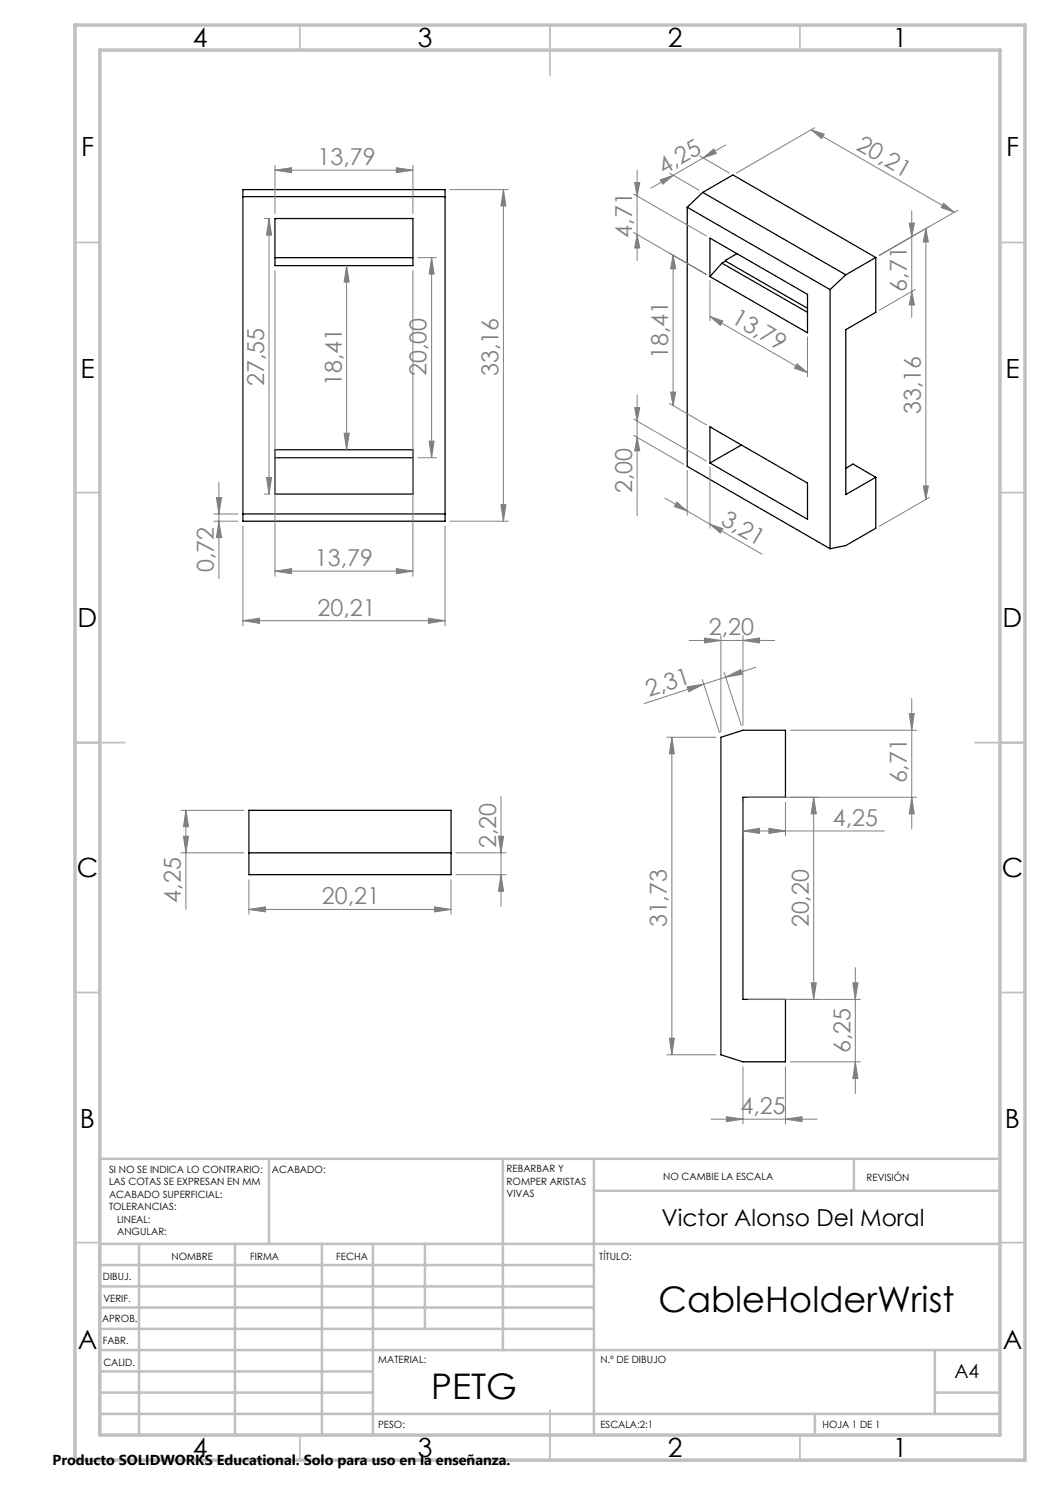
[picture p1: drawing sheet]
<svg xmlns="http://www.w3.org/2000/svg" width="210mm" height="297mm" viewBox="0 0 210 297" stroke-linecap="round" stroke-linejoin="round" font-family="sans-serif">
<g fill="none" stroke="#000" stroke-width=".25">
<path d="M48.6 37.9h40.4v66.3h-40.4zM48.6 39.3h40.4M140.5 38.5l28.7 16.5M140.5 38.5l-3.1 2.9M140.5 38.5l6.1-3.5 28.6 16.5M55 51.5h27.6M55 43.7h27.6v9.4h-27.6zM137.4 41.4l28.6 16.5M137.4 41.4v51.9l28.6 16.4M142 47.6l19.5 11.3v7.7l-19.5-11.3zM144.4 52.6l-2.4 2.7M144.4 52.6l17.1 9.9"/>
<path d="M145.1 52.2l-.7 .4M145.1 52.2l16.4 9.5M147.4 50.7l-2.3 1.4v.1M166 57.9v51.8M169.2 55l-3.2 2.9M175.2 51.5l-6 3.5M175.2 51.5v11l-6 3.4v33l6-3.4M55 91.5h27.6M55 90h27.6v8.8h-27.6zM142 85.4l19.5 11.2v7.3l-19.5-11.3zM148.3 89l-6.3 3.6M169.2 93.7l1.4-.9 4.6 2.7"/>
<path d="M175.2 95.5v10.2l-6 3.4-3.2 .6M48.6 102.8h40.4M144.2 147.5l4.4-1.5h8.5v13.5h-8.5v40.4h8.5v12.5h-8.5l-4.4-1.4zM49.8 170.6h40.4M49.8 162.1h40.4v12.8h-40.4z"/>
</g>
<g fill="none" stroke="#808080" stroke-width=".2">
<path d="M55 34l3.3-.5v1zM55 33.1v9.6M55 34h27.6M79.3 33.5l3.3 .5-3.3 .5zM82.6 33.1v9.6M90 37.9h11.7M100.7 37.9l.5 3.3h-1zM100.7 37.9v66.3M126.7 38.8l14.6 8.4M126.9 36.5h1.1l-.6 2.7zM127.4 34v18.1M132 36l2.7-.9-2.1 1.7z"/>
<path d="M133.9 34.6l5.9 3.5M134.7 35.1l-4.5 2.5M139.9 31.2l6 3.4M140.7 31.6l2-1.8 .6 .9zM140.7 31.6l-6 3.5M145.1 29l-4.4 2.6M162.2 26l2.7 .8-.6 .9zM162.2 26l28.6 16.4M162.9 25.5l-15.6 9.1M52.8 43.7h1.2M53.8 43.7l.5 3.3h-1zM53.8 43.7v55.1"/>
<path d="M55 54.1v61.1M69.3 53.1l.5 3.3h-1zM69.3 53.1v36.9M82.6 54.1v61.1M83.6 51.5h3.7M86.3 51.5l.5 3.3h-1zM86.3 51.5v40M126.7 46.5l14.6 8.4-7.4-4.2M127.4 46.9l.6 2.7h-1.1zM134.6 51l.5 2.8h-1zM134.6 51v30.1M142 56.1v8"/>
<path d="M181.9 44.6h1l-.5 2.7zM182.4 58.3l.5 2.7h-1zM182.4 42.2v21.3M183.1 46.9l-7.2 4.2M183.1 57.9l-7.2 4.2M185.2 45.7l.5 2.7h-1.1zM185.2 45.7v54.2M185.9 45.3l-10 5.8M188.7 40.7l2.1 1.7-2.6-.9zM191.6 42l-15.7 9.1M127.4 79v24.1M134.1 78.4h1l-.5 2.7z"/>
<path d="M142 63.3l2.6 .9-.5 .9zM142 63.3l19.5 11.2M159.4 72.8l2.1 1.7-2.6-.8zM161.5 67.4v8M43.3 99.5h1l-.5 3.3zM43.8 96.4v19.3M52.8 98.8h1.2M53.3 95.5h1l-.5 3.3zM68.8 86.6h1l-.5 3.4zM83.6 91.5h3.7M85.8 88.2h1l-.5 3.3zM126.7 83.8l14.6 8.4"/>
<path d="M126.7 87.1l10 5.7M126.9 81.5h1.1l-.6 2.7zM127.4 87.5l.6 2.7h-1.1zM133 99.6l4.4 2.6M133.9 80.7l7.4 4.3M137.4 94.1v8.9M142 93.4v12.3M184.6 97.2h1.1l-.5 2.7zM185.9 99.5l-10 5.8M42.8 102.8h4.8M42.8 104.2h4.8M43.8 104.2l.5 3.3h-1z"/>
<path d="M48.6 105.2v20M55 114.2l3.3-.5v1.1zM55 114.2h27.6M79.3 113.7l3.3 .5-3.3 .6zM89 105.2v20M90 104.2h11.7M100.2 100.9h1l-.5 3.3zM135.4 100.4l2 1.8-2.5-.9zM137.4 102.2l4.6 2.6M142 104.8l2.6 .9-.5 .9zM142 104.8l10.4 6M48.6 124.1l3.3-.5v1.1z"/>
<path d="M48.6 124.1h40.4M85.7 123.6l3.3 .5-3.3 .6zM137.4 137.4l3.3-.6-2.9 1.6zM137.8 128.1h17.1M140.4 135.9l3.5 10.6M140.7 136.8l-11.9 3.9M140.9 127.6l3.3 .5-3.3 .5zM144.2 127.1v19.4M144.8 134.5l3.5 10.6M145.1 135.4l3-1.5 .3 1zM145.1 135.4l-4.4 1.4M148.6 128.1l3.3-.5v1z"/>
<path d="M148.6 127.1v18M151.2 133.5l-6.1 1.9M182.4 139.7v26.1M100.2 159.3v22M133.4 147.5h9.8M134.4 147.5l.5 3.3h-1zM134.4 147.5v63.5M149.6 159.5h33.7M158.1 146h25.2M162.7 159.5l.6 3.3h-1.1zM162.7 159.5v40.4M181.9 142.7h.9l-.4 3.3z"/>
<path d="M182.4 159.5l.4 3.3h-.9zM36.2 162.1h12.6M36.2 170.6h12.6M36.7 167.2h1l-.5 3.4zM37.2 162.1l.5 3.2h-1zM37.2 162.1v19.8M49.8 176v6.9M90.2 176v6.9M91.2 170.6h10M91.2 174.9h10M99.7 167.2h1l-.5 3.4zM100.2 174.9l.5 3.4h-1z"/>
<path d="M148.6 166.2l3.3-.5v1zM148.6 160.5v6.7M148.6 166.2h28.3M153.8 165.7l3.3 .5-3.3 .5zM157.1 160.5v6.7M49.8 181.9l3.3-.5v1zM49.8 181.9h40.4M86.9 181.4l3.3 .5-3.3 .5zM149.6 199.9h22.5M162.2 196.6h1.1l-.6 3.3zM170.6 196.6h1l-.5 3.3zM171.1 193.5v25.2"/>
<path d="M133.4 211h9.8M133.9 207.6h1l-.5 3.4zM148.6 213.4v11.4M157.1 213.4v11.4M158.1 212.4h14M171.1 212.4l.5 3.3h-1zM142.2 223.8h21.2M145.3 223.3l3.3 .5-3.3 .5zM157.1 223.8l3.3-.5v1z"/>
</g>
<g fill="none" stroke="#c0c0c0" stroke-width=".35">
<path d="M60 5v5M110 5v10M160 5v5M15 48.5h5M200 48.5h5M15 98.5h5M200 98.5h5M15 148.5h10M195 148.5h10M15 198.5h5M200 198.5h5M15 248.5h5"/>
<path d="M200 248.5h5M60 287v5M110 282v10M160 287v5"/>
</g>
<g fill="none" stroke="#c0c0c0" stroke-width=".5">
<path d="M53.8 231.8v17M100.6 231.8v38.2M118.8 231.8v55.2M118.8 238.2h81.2M170.8 231.8v6.4M200 231.8h-180v55.2M20 248.8h180M20 257.3h98.8M20 253h98.8M27.8 248.8v38.2M47 248.8v38.2M64.4 248.8v38.2"/>
<path d="M74.6 248.8v38.2M85 248.8v17M20 265.8h98.8M20 261.5h98.8M20 278.5h54.6M20 274.3h54.6M20 270h180M187 278.5h13M187 270v12.8M20 282.8h180M163 282.8v4.2"/>
</g>
<path d="M15 5h190v287h-190zM20 10h180v277h-180z" fill="none" stroke="#c0c0c0" stroke-width=".7"/>
<g fill="#808080">
<path d="M142 104.8l2.6 .9-.5 .9zM135.4 100.4l2 1.8-2.5-.9z"/>
<path d="M79.3 113.7l3.3 .5-3.3 .6zM55 114.2l3.3-.5v1.1zM153.8 165.7l3.3 .5-3.3 .5zM148.6 166.2l3.3-.5v1z"/>
<path d="M48.6 124.1l3.3-.5v1.1zM85.7 123.6l3.3 .5-3.3 .6zM55 34l3.3-.5v1zM79.3 33.5l3.3 .5-3.3 .5zM49.8 181.9l3.3-.5v1zM86.9 181.4l3.3 .5-3.3 .5zM140.9 127.6l3.3 .5-3.3 .5zM148.6 128.1l3.3-.5v1zM145.3 223.3l3.3 .5-3.3 .5zM157.1 223.8l3.3-.5v1z"/>
<path d="M137.4 137.4l3.3-.6-2.9 1.6zM145.1 135.4l3-1.5 .3 1z"/>
<path d="M140.7 31.6l2-1.8 .6 .9zM132 36l2.7-.9-2.1 1.7z"/>
<path d="M184.6 97.2h1.1l-.5 2.7zM185.2 45.7l.5 2.7h-1.1zM182.4 159.5l.4 3.3h-.9zM181.9 142.7h.9l-.4 3.3z"/>
<path d="M69.3 53.1l.5 3.3h-1zM68.8 86.6h1l-.5 3.4zM53.8 43.7l.5 3.3h-1zM53.3 95.5h1l-.5 3.3zM86.3 51.5l.5 3.3h-1zM85.8 88.2h1l-.5 3.3zM43.3 99.5h1l-.5 3.3zM43.8 104.2l.5 3.3h-1zM100.7 37.9l.5 3.3h-1zM100.2 100.9h1l-.5 3.3zM37.2 162.1l.5 3.2h-1zM36.7 167.2h1l-.5 3.4zM99.7 167.2h1l-.5 3.4zM100.2 174.9l.5 3.4h-1zM126.9 36.5h1.1l-.6 2.7zM127.4 46.9l.6 2.7h-1.1zM126.9 81.5h1.1l-.6 2.7zM127.4 87.5l.6 2.7h-1.1zM134.6 51l.5 2.8h-1zM134.1 78.4h1l-.5 2.7zM181.9 44.6h1l-.5 2.7zM182.4 58.3l.5 2.7h-1zM170.6 196.6h1l-.5 3.3zM171.1 212.4l.5 3.3h-1zM134.4 147.5l.5 3.3h-1zM133.9 207.6h1l-.5 3.4zM162.7 159.5l.6 3.3h-1.1zM162.2 196.6h1.1l-.6 3.3z"/>
<path d="M142 63.3l2.6 .9-.5 .9zM159.4 72.8l2.1 1.7-2.6-.8zM162.2 26l2.7 .8-.6 .9zM188.7 40.7l2.1 1.7-2.6-.9z"/>
</g>
<g font-size="7.1">
<text x="131.7" y="262.5">CableHolderWrist</text>
<text x="86.2" y="279.9">PETG</text>
</g>
<g font-size="5.3">
<text x="38.5" y="9.5">4</text>
<text x="83.5" y="9.5">3</text>
<text x="133.5" y="9.5">2</text>
<text x="178.5" y="9.5">1</text>
<text x="16.2" y="31.2">F</text>
<text x="201.2" y="31.2">F</text>
<text x="16.1" y="75.5">E</text>
<text x="201.1" y="75.5">E</text>
<text x="15.5" y="125.5">D</text>
<text x="200.5" y="125.5">D</text>
<text x="15.4" y="175.5">C</text>
<text x="200.4" y="175.5">C</text>
<text x="16" y="225.5">B</text>
<text x="201" y="225.5">B</text>
<text x="15.5" y="269.7">A</text>
<text x="200.5" y="269.7">A</text>
<text x="38.5" y="291.5">4</text>
<text x="83.5" y="291.5">3</text>
<text x="133.5" y="291.5">2</text>
<text x="178.5" y="291.5">1</text>
</g>
<g font-size="4.7" fill="#808080">
<text x="171" y="29.8" transform="rotate(30 171 29.8)">20,21</text>
<text x="63.5" y="33">13,79</text>
<text x="132.8" y="35" transform="rotate(-30 132.8 35)">4,25</text>
<text x="126.4" y="47.6" transform="rotate(-90 126.4 47.6)">4,71</text>
<text x="181.4" y="58.4" transform="rotate(-90 181.4 58.4)">6,71</text>
<text x="146" y="64.4" transform="rotate(30 146 64.4)">13,79</text>
<text x="133.6" y="71.8" transform="rotate(-90 133.6 71.8)">18,41</text>
<text x="52.8" y="77.2" transform="rotate(-90 52.8 77.2)">27,55</text>
<text x="68.3" y="77.2" transform="rotate(-90 68.3 77.2)">18,41</text>
<text x="85.3" y="75.3" transform="rotate(-90 85.3 75.3)">20,00</text>
<text x="99.7" y="75.3" transform="rotate(-90 99.7 75.3)">33,16</text>
<text x="184.2" y="82.8" transform="rotate(-90 184.2 82.8)">33,16</text>
<text x="126.4" y="98.6" transform="rotate(-90 126.4 98.6)">2,00</text>
<text x="144" y="104.8" transform="rotate(30 144 104.8)">3,21</text>
<text x="63" y="113.2">13,79</text>
<text x="42.8" y="114.4" transform="rotate(-90 42.8 114.4)">0,72</text>
<text x="63.5" y="123.1">20,21</text>
<text x="141.8" y="127.1">2,20</text>
<text x="129.8" y="139.3" transform="rotate(-18 129.8 139.3)">2,31</text>
<text x="181.4" y="156.7" transform="rotate(-90 181.4 156.7)">6,71</text>
<text x="166.6" y="165.1">4,25</text>
<text x="99.2" y="169.6" transform="rotate(-90 99.2 169.6)">2,20</text>
<text x="36.2" y="180.6" transform="rotate(-90 36.2 180.6)">4,25</text>
<text x="64.4" y="180.8">20,21</text>
<text x="133.4" y="185.5" transform="rotate(-90 133.4 185.5)">31,73</text>
<text x="161.7" y="185.5" transform="rotate(-90 161.7 185.5)">20,20</text>
<text x="170.1" y="210.6" transform="rotate(-90 170.1 210.6)">6,25</text>
<text x="148.1" y="222.8">4,25</text>
</g>
<text font-size="4.7" x="132.3" y="245.3">Victor Alonso Del Moral</text>
<text font-size="3.9" x="190.9" y="275.5">A4</text>
<text font-size="2.9" x="10.5" y="292.9">Producto SOLIDWORKS Educational. Solo para uso en la enseñanza.</text>
<g font-size="2">
<text x="21.8" y="234.6">SI NO SE INDICA LO CONTRARIO:</text>
<text x="21.8" y="237.1">LAS COTAS SE EXPRESAN EN MM</text>
<text x="21.8" y="239.6">ACABADO SUPERFICIAL:</text>
<text x="54.4" y="234.6">ACABADO:</text>
<text x="101.3" y="234.5">REBARBAR Y</text>
<text x="101.3" y="237">ROMPER ARISTAS</text>
<text x="101.3" y="239.5">VIVAS</text>
<text x="132.6" y="236">NO CAMBIE LA ESCALA</text>
<text x="173.3" y="236.2">REVISIÓN</text>
<text x="21.8" y="242.1">TOLERANCIAS:</text>
<text x="23.4" y="244.6">LINEAL:</text>
<text x="23.4" y="247.1">ANGULAR:</text>
<text x="34.3" y="252">NOMBRE</text>
<text x="50" y="251.9">FIRMA</text>
<text x="67.2" y="251.9">FECHA</text>
<text x="119.9" y="251.9">TÍTULO:</text>
<text x="20.6" y="256.1">DIBUJ.</text>
<text x="20.7" y="260.3">VERIF.</text>
<text x="20.4" y="264.4">APROB.</text>
<text x="20.5" y="268.8">FABR.</text>
<text x="20.7" y="273.1">CALID.</text>
<text x="75.6" y="272.5">MATERIAL:</text>
<text x="120.1" y="272.5">N.º DE DIBUJO</text>
<text x="75.6" y="285.5">PESO:</text>
<text x="120.1" y="285.6">ESCALA:2:1</text>
<text x="164.5" y="285.6">HOJA 1 DE 1</text>
</g>
</svg>
